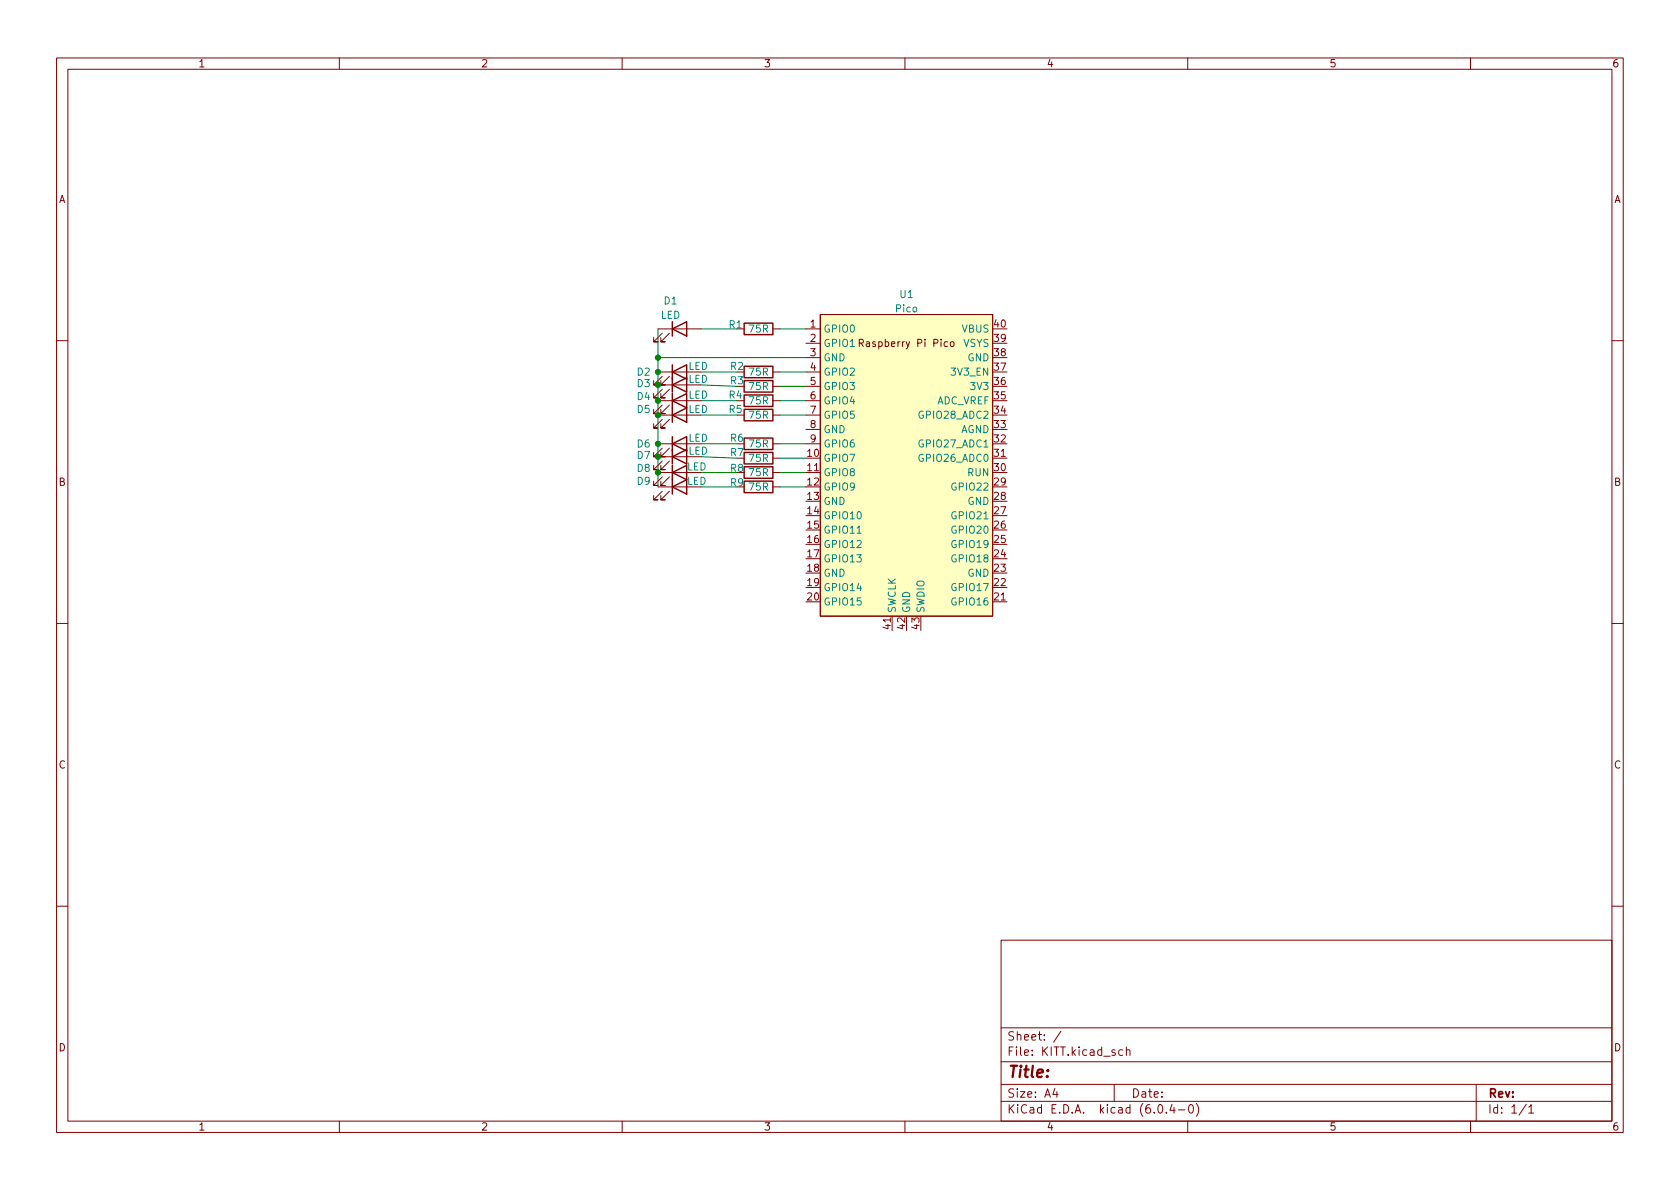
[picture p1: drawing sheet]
<svg xmlns="http://www.w3.org/2000/svg" width="297mm" height="210mm" viewBox="0 0 297 210" stroke-linecap="round" stroke-linejoin="round" font-family="sans-serif">
<g fill="none" stroke="#840000" stroke-width=".18">
<path d="M10 10.2h277v190.1h-277zM12 12.2h273v186.1h-273zM60 10.2v2M110 10.2v2M160 10.2v2M210 10.2v2M260 10.2v2M116.3 58.2h7.7M117.1 58.9l-1.5 1.5h.7h-.7v-.7M118.4 58.9l-1.6 1.5h.8h-.8v-.7M130.3 58.2h1.3M136.7 58.2h1.2"/>
<path d="M142.5 58.2h2.5M145 55.6h30.5v53.4h-30.5zM10 60.2h2M116.3 68.1h5.1M116.3 65.8h5.1M116.3 70.9h5.1M116.3 73.4h5.1M116.3 78.5h5.1M117.1 68.8l-1.5 1.6h.7h-.7v-.8M117.1 79.2l-1.5 1.6h.7h-.7v-.8M117.1 74.2l-1.5 1.5h.7h-.7v-.8M117.1 66.5l-1.5 1.6h.7h-.7v-.8"/>
<path d="M117.1 71.6l-1.5 1.5h.7h-.7v-.7M118.4 68.8l-1.6 1.6h.8h-.8v-.8M118.4 79.2l-1.6 1.6h.8h-.8v-.8M118.4 74.2l-1.6 1.5h.8h-.8v-.8M118.4 66.5l-1.6 1.6h.8h-.8v-.8M118.4 71.6l-1.6 1.5h.8h-.8v-.7M136.7 65.8h1.2M136.7 68.3h1.2M136.7 70.9h1.2M136.7 73.4h1.2M136.7 78.5h1.2M142.5 60.7h2.5"/>
<path d="M142.5 63.2h2.5M142.5 65.8h2.5M142.5 68.3h2.5M142.5 70.9h2.5M142.5 73.4h2.5M142.5 75.9h2.5M142.5 78.5h2.5M151.9 60.7l.6-.1 .2-.2-.1-.3-.7-.1v1.3M152.2 60.7l.5 .6M167.5 60.5l-.3-.1-.3 .3 .1 .5h.5M168.1 60.5l.2-.1 .3 .1 .1 .5-.1 .2-.3 .1-.2-.1zM285 60.2h2"/>
<path d="M116.3 83.6h5.1M116.3 80.8h5.1M116.3 86.1h5.1M117.1 81.5l-1.5 1.6h.7h-.7v-.8M117.1 84.3l-1.5 1.5h.7h-.7v-.7M117.1 86.9l-1.5 1.5h.7h-.7v-.8M118.4 81.5l-1.6 1.6h.8h-.8v-.8M118.4 84.3l-1.6 1.5h.8h-.8v-.7M118.4 86.9l-1.6 1.5h.8h-.8v-.8M136.7 83.6h1.2M136.7 81h1.2M136.7 86.1h1.2"/>
<path d="M142.5 83.6h2.5M175.5 81h2.6M10 110.2h2M157.7 109v2.5M175.5 106.4h2.6M285 110.2h2M10 160.2h2M177 166.3h108v32h-108zM285 160.2h2M60 198.3v2M110 198.3v2M160 198.3v2"/>
<path d="M177 194.8h108M177 191.8h108M177 187.8h108M177 181.8h108M186.5 192.5l-.4 1h1M186.9 193v1M187.6 182.4l-1.3 1.9M197 191.8v3M198.5 185.7l-.4-.1-.3 .3v.4l.1 .3h.6M199.1 185.8l.3-.2 .3 .1 .1 .9M199.1 185.1v1.5M204.9 195.4l.2-.1a.81 .81 0 0 1 .6 .7 .81 .81 0 0 1-.3 .8h-.2a.81 .81 0 0 1-.6-.6 .81 .81 0 0 1 .3-.8z"/>
<path d="M206.2 196.7v.1M207.2 195.3l-.3 1h.9M207.6 195.8v1M208.4 196.3h1.1M210 198.3v2M210.4 195.4l.1-.1a.81 .81 0 0 1 .6 .7 .81 .81 0 0 1-.3 .8h-.2a.81 .81 0 0 1-.5-.6 .81 .81 0 0 1 .3-.8zM211.5 195.1a1.72 1.72 0 0 1 0 2.3M260 198.3v2M261 191.8v6.5M269.9 195.3l-1.3 1.9M270.3 195.8l.4-.5v1.5M270.3 196.8h.9"/>
</g>
<g fill="none" stroke="#840000" stroke-width=".25">
<path d="M118.9 58.2l2.5-1.3v2.5zM118.9 56.9v2.5M131.6 57.1h5.1v2.1h-5.1zM118.9 68.1l2.5-1.3v2.5zM118.9 78.5l2.5-1.3v2.6zM118.9 73.4l2.5-1.3v2.6zM118.9 65.8l2.5-1.3v2.6zM118.9 70.9l2.5-1.3v2.5zM118.9 64.5v4.8M118.9 69.6v5.1M118.9 77.2v4.8M131.6 67.3h5.1v2h-5.1z"/>
<path d="M131.6 77.5h5.1v2h-5.1zM131.6 72.4h5.1v2h-5.1zM131.6 64.8h5.1v2h-5.1zM131.6 69.8h5.1v2.1h-5.1zM118.9 80.8l2.5-1.3v2.5zM118.9 83.6l2.5-1.3v2.5zM118.9 86.1l2.5-1.3v2.6zM118.9 82.3v5.1M131.6 85.1h5.1v2h-5.1zM131.6 80h5.1v2h-5.1zM131.6 82.5h5.1v2.1h-5.1z"/>
</g>
<path d="M145 55.6h30.5v53.4h-30.5z" fill="#ffffc2" stroke="#ffffc2" stroke-width=".18"/>
<path d="M151.5 94.3h.8" fill="none" stroke="#008484" stroke-width=".18"/>
<g fill="none" stroke="#008400" stroke-width=".18">
<path d="M116.3 58.2v27.9M124 58.2h6.3M137.9 58.2h4.6M116.3 63.2h26.2M124 73.4h6.3M124 68.1l6.3 .2M124 70.9h6.3M124 65.8h6.3M124 78.5h6.3M137.9 73.4h4.6M137.9 70.9h4.6M137.9 65.8h4.6"/>
<path d="M137.9 68.3h4.6M137.9 78.5h4.6M124 86.1h6.3M124 83.6h6.3M124 80.8l6.3 .2M137.9 86.1h4.6M137.9 83.6h4.6M137.9 81h4.6"/>
</g>
<g fill="#008400" stroke="#008400" stroke-width=".18">
<circle cx="116.3" cy="83.6" r=".46"/>
<circle cx="116.3" cy="73.4" r=".46"/>
<circle cx="116.3" cy="78.5" r=".46"/>
<circle cx="116.3" cy="80.8" r=".46"/>
<circle cx="116.3" cy="63.2" r=".46"/>
<circle cx="116.3" cy="65.8" r=".46"/>
<circle cx="116.3" cy="70.9" r=".46"/>
<circle cx="116.3" cy="68.1" r=".46"/>
</g>
<text font-size="2.8" fill="#840000" x="178" y="190.6">Title:</text>
<g font-size="2.1" fill="#840000">
<text x="178" y="184">Sheet: /</text>
<text x="178" y="186.7">File: KITT.kicad_sch</text>
<text x="178" y="196.9">KiCad E.D.A. kicad (6.0.4-0)</text>
<text x="178" y="194.1">Size: A4</text>
<text x="200" y="194.1">Date:</text>
<text x="263" y="194.1">Rev:</text>
<text x="263" y="196.9">Id: 1/1</text>
</g>
<g font-size="1.8" fill="#840000">
<text x="35" y="11.9">1</text>
<text x="85" y="11.9">2</text>
<text x="135" y="11.9">3</text>
<text x="185" y="11.9">4</text>
<text x="235" y="11.9">5</text>
<text x="285" y="11.9">6</text>
<text x="10.3" y="35.9">A</text>
<text x="285.3" y="35.9">A</text>
<text x="143.3" y="57.9">1</text>
<text x="175.8" y="57.9">40</text>
<text x="143.3" y="60.4">2</text>
<text x="143.3" y="63">3</text>
<text x="143.3" y="65.5">4</text>
<text x="152.7" y="61.3">Raspberry Pi Pico</text>
<text x="175.8" y="65.5">37</text>
<text x="175.8" y="63">38</text>
<text x="175.8" y="60.4">39</text>
<text x="143.3" y="68.1">5</text>
<text x="143.3" y="70.6">6</text>
<text x="175.8" y="70.6">35</text>
<text x="175.8" y="68.1">36</text>
<text x="143.3" y="73.1">7</text>
<text x="143.3" y="75.7">8</text>
<text x="175.8" y="75.7">33</text>
<text x="175.8" y="73.1">34</text>
<text x="142.8" y="80.8">10</text>
<text x="142.8" y="83.3">11</text>
<text x="143.3" y="78.2">9</text>
<text x="175.8" y="83.3">30</text>
<text x="175.8" y="80.8">31</text>
<text x="175.8" y="78.2">32</text>
<text x="10.3" y="85.9">B</text>
<text x="142.8" y="85.8">12</text>
<text x="142.8" y="88.4">13</text>
<text x="175.8" y="88.4">28</text>
<text x="175.8" y="85.8">29</text>
<text x="285.3" y="85.9">B</text>
<text x="142.8" y="90.9">14</text>
<text x="142.8" y="93.5">15</text>
<text x="175.8" y="93.5">26</text>
<text x="175.8" y="90.9">27</text>
<text x="142.8" y="96">16</text>
<text x="142.8" y="98.5">17</text>
<text x="142.8" y="101.1">18</text>
<text x="175.8" y="101.1">23</text>
<text x="175.8" y="98.5">24</text>
<text x="175.8" y="96">25</text>
<text x="142.8" y="103.6">19</text>
<text x="142.8" y="106.2">20</text>
<text x="175.8" y="106.2">21</text>
<text x="175.8" y="103.6">22</text>
<text x="157.5" y="111.2" transform="rotate(-90 157.5 111.2)">41</text>
<text x="160" y="111.2" transform="rotate(-90 160 111.2)">42</text>
<text x="162.6" y="111.2" transform="rotate(-90 162.6 111.2)">43</text>
<text x="10.3" y="135.9">C</text>
<text x="285.3" y="135.9">C</text>
<text x="10.3" y="185.9">D</text>
<text x="285.3" y="185.9">D</text>
<text x="35" y="199.9">1</text>
<text x="85" y="199.9">2</text>
<text x="135" y="199.9">3</text>
<text x="185" y="199.9">4</text>
<text x="235" y="199.9">5</text>
<text x="285" y="199.9">6</text>
</g>
<g font-size="1.8" fill="#008484">
<text x="117.4" y="53.8">D1</text>
<text x="159.1" y="52.7">U1</text>
<text x="116.8" y="56.4">LED</text>
<text x="128.9" y="58">R1</text>
<text x="132.5" y="58.8">75R</text>
<text x="145.5" y="58.8">GPIO0</text>
<text x="158.4" y="55.2">Pico</text>
<text x="170.1" y="58.8">VBUS</text>
<text x="121.7" y="65.4">LED</text>
<text x="129.2" y="65.4">R2</text>
<text x="145.5" y="61.3">GPIO1</text>
<text x="145.5" y="63.9">GND</text>
<text x="170.3" y="61.3">VSYS</text>
<text x="171.1" y="63.9">GND</text>
<text x="112.7" y="68.4">D3</text>
<text x="112.7" y="66.4">D2</text>
<text x="112.7" y="70.7">D4</text>
<text x="121.7" y="67.7">LED</text>
<text x="121.7" y="70.5">LED</text>
<text x="128.9" y="70.5">R4</text>
<text x="129.2" y="67.9">R3</text>
<text x="132.5" y="69">75R</text>
<text x="132.5" y="66.4">75R</text>
<text x="132.5" y="71.5">75R</text>
<text x="145.5" y="66.4">GPIO2</text>
<text x="145.5" y="69">GPIO3</text>
<text x="145.5" y="71.5">GPIO4</text>
<text x="165.5" y="71.5">ADC_VREF</text>
<text x="168.4" y="66.4">3V3_EN</text>
<text x="171.9" y="69">3V3</text>
<text x="112.7" y="73">D5</text>
<text x="121.7" y="73">LED</text>
<text x="128.9" y="73">R5</text>
<text x="132.5" y="74">75R</text>
<text x="145.5" y="74">GPIO5</text>
<text x="145.5" y="76.6">GND</text>
<text x="162.8" y="74">GPIO28_ADC2</text>
<text x="169.8" y="76.6">AGND</text>
<text x="112.7" y="81.1">D7</text>
<text x="112.7" y="83.4">D8</text>
<text x="112.7" y="79.1">D6</text>
<text x="121.4" y="83.2">LED</text>
<text x="121.7" y="80.4">LED</text>
<text x="121.7" y="78.1">LED</text>
<text x="129.2" y="78.1">R6</text>
<text x="129.2" y="80.6">R7</text>
<text x="129.2" y="83.4">R8</text>
<text x="132.5" y="79.1">75R</text>
<text x="132.5" y="81.7">75R</text>
<text x="145.5" y="81.7">GPIO7</text>
<text x="145.5" y="79.1">GPIO6</text>
<text x="162.8" y="81.7">GPIO26_ADC0</text>
<text x="162.8" y="79.1">GPIO27_ADC1</text>
<text x="112.7" y="85.7">D9</text>
<text x="121.4" y="85.7">LED</text>
<text x="129.2" y="86">R9</text>
<text x="132.5" y="86.7">75R</text>
<text x="132.5" y="84.2">75R</text>
<text x="145.5" y="84.2">GPIO8</text>
<text x="145.5" y="86.7">GPIO9</text>
<text x="145.5" y="89.3">GND</text>
<text x="168.6" y="86.7">GPIO22</text>
<text x="171.1" y="89.3">GND</text>
<text x="171.2" y="84.2">RUN</text>
<text x="145.5" y="91.8">GPIO10</text>
<text x="145.5" y="94.4">GPIO11</text>
<text x="168.6" y="94.4">GPIO20</text>
<text x="168.6" y="91.8">GPIO21</text>
<text x="145.5" y="96.9">GPIO12</text>
<text x="145.5" y="99.4">GPIO13</text>
<text x="145.5" y="102">GND</text>
<text x="168.6" y="99.4">GPIO18</text>
<text x="168.6" y="96.9">GPIO19</text>
<text x="171.1" y="102">GND</text>
<text x="145.5" y="104.5">GPIO14</text>
<text x="145.5" y="107.1">GPIO15</text>
<text x="168.6" y="107.1">GPIO16</text>
<text x="168.6" y="104.5">GPIO17</text>
<text x="158.4" y="108.5" transform="rotate(-90 158.4 108.5)">SWCLK</text>
<text x="160.9" y="108.5" transform="rotate(-90 160.9 108.5)">GND</text>
<text x="163.4" y="108.5" transform="rotate(-90 163.4 108.5)">SWDIO</text>
</g>
</svg>
